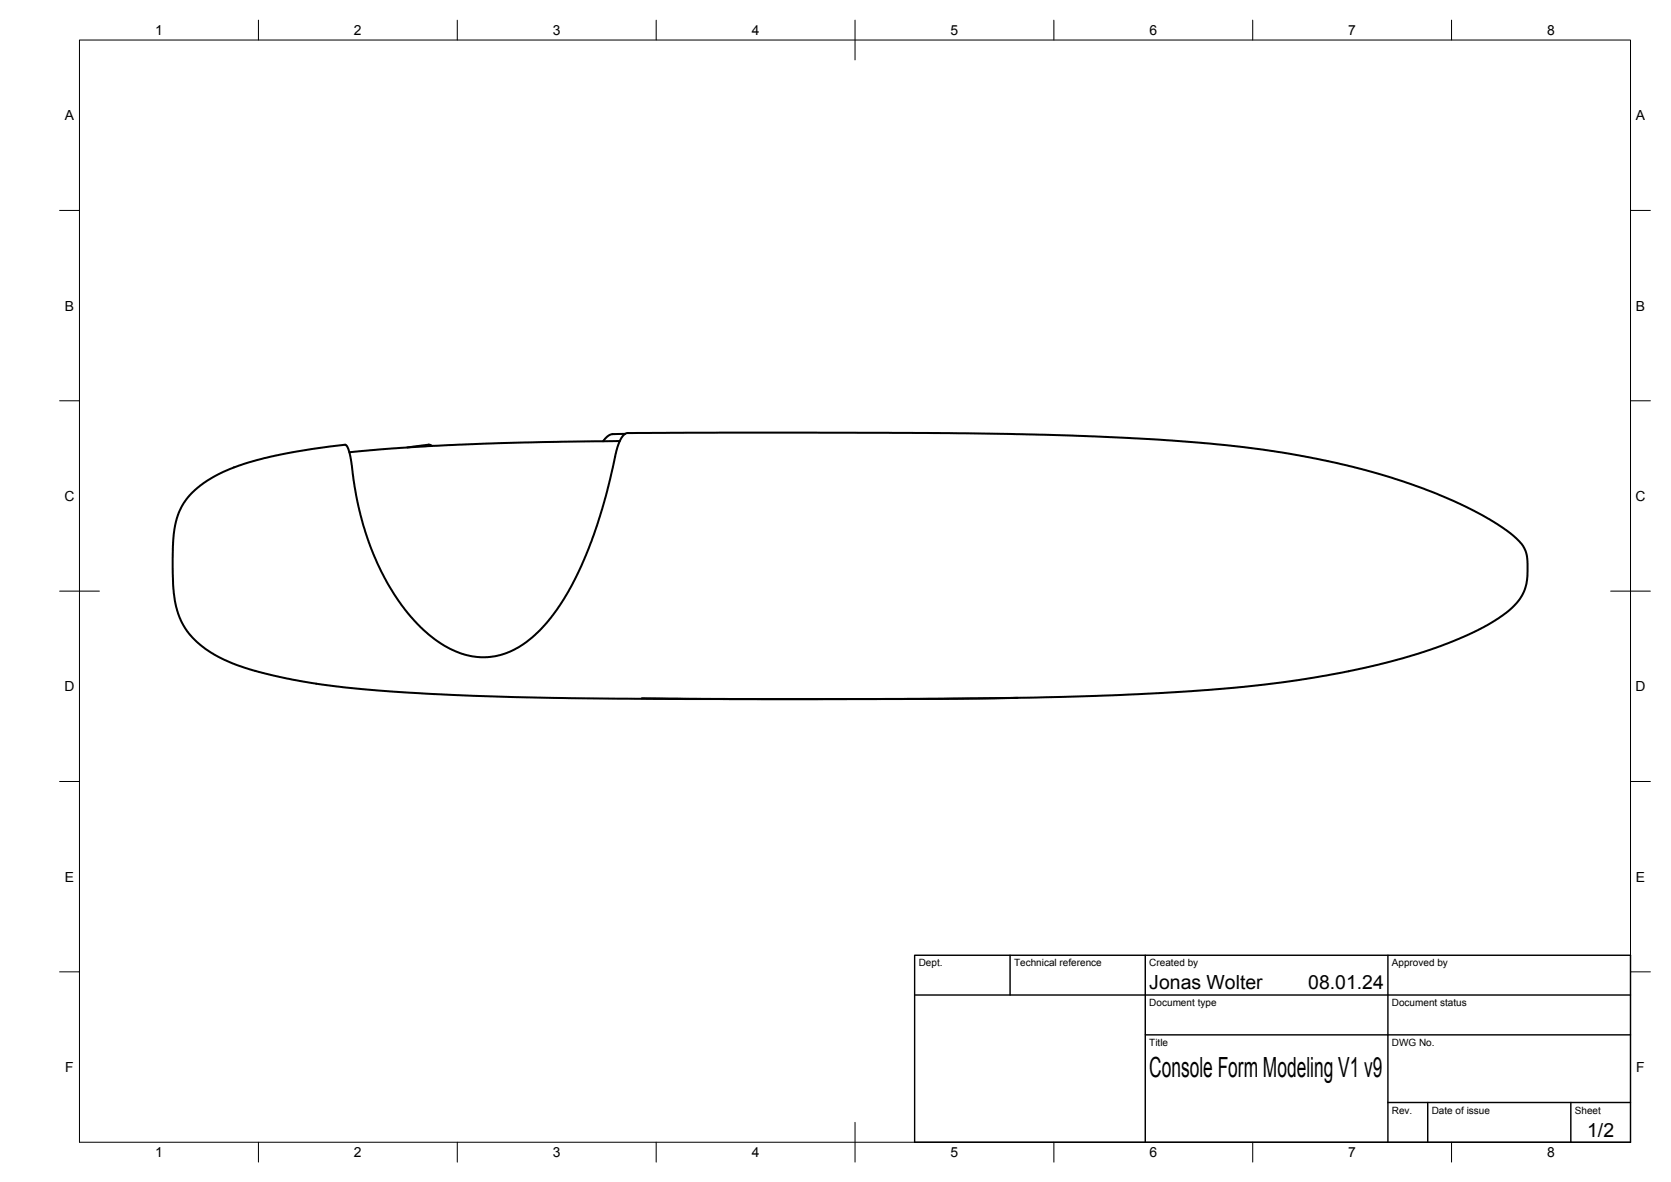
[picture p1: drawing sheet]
<svg xmlns="http://www.w3.org/2000/svg" width="420mm" height="297mm" viewBox="0 0 420 297" stroke-linecap="round" stroke-linejoin="round" font-family="sans-serif">
<!-- layer: Visible -->
<path d="M108.6 112.1l-.8-.4-5.4 .7M155.8 110.8l-24 .4-16.5 .5-16.7 1-10.8 1M157.2 109l-3.8 .2-.7 .5-1.1 1.2M48 124.1l1.4-1.3a42.7 42.7 0 0 1 18.4-8l10.7-2 8.3-1 .3 .2 .5 .9 .5 1.9 1.5 9.8 1.6 6.9 2.7 7.7 2.8 6 2.4 4.2 1.8 2.6 3.9 4.7 4.5 4 2.6 1.7 2.5 1.2a17.4 17.4 0 0 0 19.2-3.3l3.3-3.2 3.3-4.1 2.8-4.5 3.3-6.5 2.4-5.9 2.2-6.4 1.8-6.4 2.7-11.5 1.1-2.2 .7-.6 .5-.2h71.1l33.8 .4 29.3 1.3 12.3 1 13.4 1.5 11.5 1.9 11.2 2.5 9.7 2.7 11.5 4.1 9.2 4.2 5.1 2.9 3.3 2.2 2.1 1.7 1.5 1.6 .9 1.7 .4 2.2 .1 3.8-.2 1.9-.6 2-1.2 2.2-1.8 2-2.5 2.1-3.3 2.1-2.9 1.5-3.7 1.8-5.7 2.3-5.7 1.9-6.7 1.9-12.3 2.8-15.4 2.5-11.5 1.3-18.5 1.3-16.7 .8-16.8 .4-31.7 .3-54.5 .1-28.8-.2-20.4-.5a370.3 370.3 0 0 1-45.2-3.4l-7.8-1.5-7.5-1.9a30.6 30.6 0 0 1-14.3-7.9l-2.3-3.1-1.6-3.8-.8-4.5-.3-6.1 .2-7.7 .7-4.1 1.3-3.5 .9-1.5zM255.8 175.4l-43.1 .3-51.3-.2" fill="none" stroke="#000" stroke-width=".51"/>
<!-- layer: BORDER -->
<g fill="none" stroke="#000" stroke-width=".25">
<path d="M20 10.1h390v276.9h-390zM65 5.1v5M115 5.1v5M165 5.1v5M215 5.1v10M265 5.1v5M315 5.1v5M365 5.1v5M15 52.9h5M410 52.9h5M15 100.7h5M410 100.7h5"/>
<path d="M15 148.6h10M405 148.6h10M15 196.4h5M410 196.4h5M15 244.2h5M410 244.2h5M65 287v5M115 287v5M165 287v5M215 282.1v9.9M265 287v5M315 287v5"/>
<path d="M365 287v5"/>
</g>
<!-- layer: TITLEBLOCK -->
<path d="M230 240.1h180v46.9h-180zM230 250h180M254 240.1v9.9M288 240.1v46.9M349 240.1v46.9M288 260.1h122M349 277.1h61M359 277.1v9.9M395 277.1v9.9" fill="none" stroke="#000" stroke-width=".36"/>
<text font-size="7" x="289" y="270.6">Console Form Modeling V1 v9</text>
<g font-size="4.9">
<text x="289" y="248.5">Jonas Wolter</text>
<text x="329" y="248.5">08.01.24</text>
<text x="399.1" y="285.7">1/2</text>
</g>
<g font-size="3.5">
<text x="39" y="8.8">1</text>
<text x="89" y="8.8">2</text>
<text x="139" y="8.8">3</text>
<text x="189" y="8.8">4</text>
<text x="239" y="8.8">5</text>
<text x="289" y="8.8">6</text>
<text x="339" y="8.8">7</text>
<text x="389" y="8.8">8</text>
<text x="16.3" y="30.2">A</text>
<text x="411.3" y="30.2">A</text>
<text x="16.3" y="78">B</text>
<text x="411.3" y="78">B</text>
<text x="16.2" y="125.9">C</text>
<text x="411.2" y="125.9">C</text>
<text x="16.2" y="173.7">D</text>
<text x="411.2" y="173.7">D</text>
<text x="16.3" y="221.6">E</text>
<text x="411.3" y="221.6">E</text>
<text x="16.4" y="269.4">F</text>
<text x="411.4" y="269.4">F</text>
<text x="39" y="290.8">1</text>
<text x="89" y="290.8">2</text>
<text x="139" y="290.8">3</text>
<text x="189" y="290.8">4</text>
<text x="239" y="290.8">5</text>
<text x="289" y="290.8">6</text>
<text x="339" y="290.8">7</text>
<text x="389" y="290.8">8</text>
</g>
<g font-size="2.5">
<text x="231" y="242.9">Dept.</text>
<text x="255" y="242.9">Technical reference</text>
<text x="289" y="242.9">Created by</text>
<text x="350" y="242.9">Approved by</text>
<text x="289" y="252.8">Document type</text>
<text x="350" y="252.8">Document status</text>
<text x="289" y="262.9">Title</text>
<text x="350" y="262.9">DWG No.</text>
<text x="350" y="279.9">Rev.</text>
<text x="360" y="279.9">Date of issue</text>
<text x="396" y="279.9">Sheet</text>
</g>
</svg>
